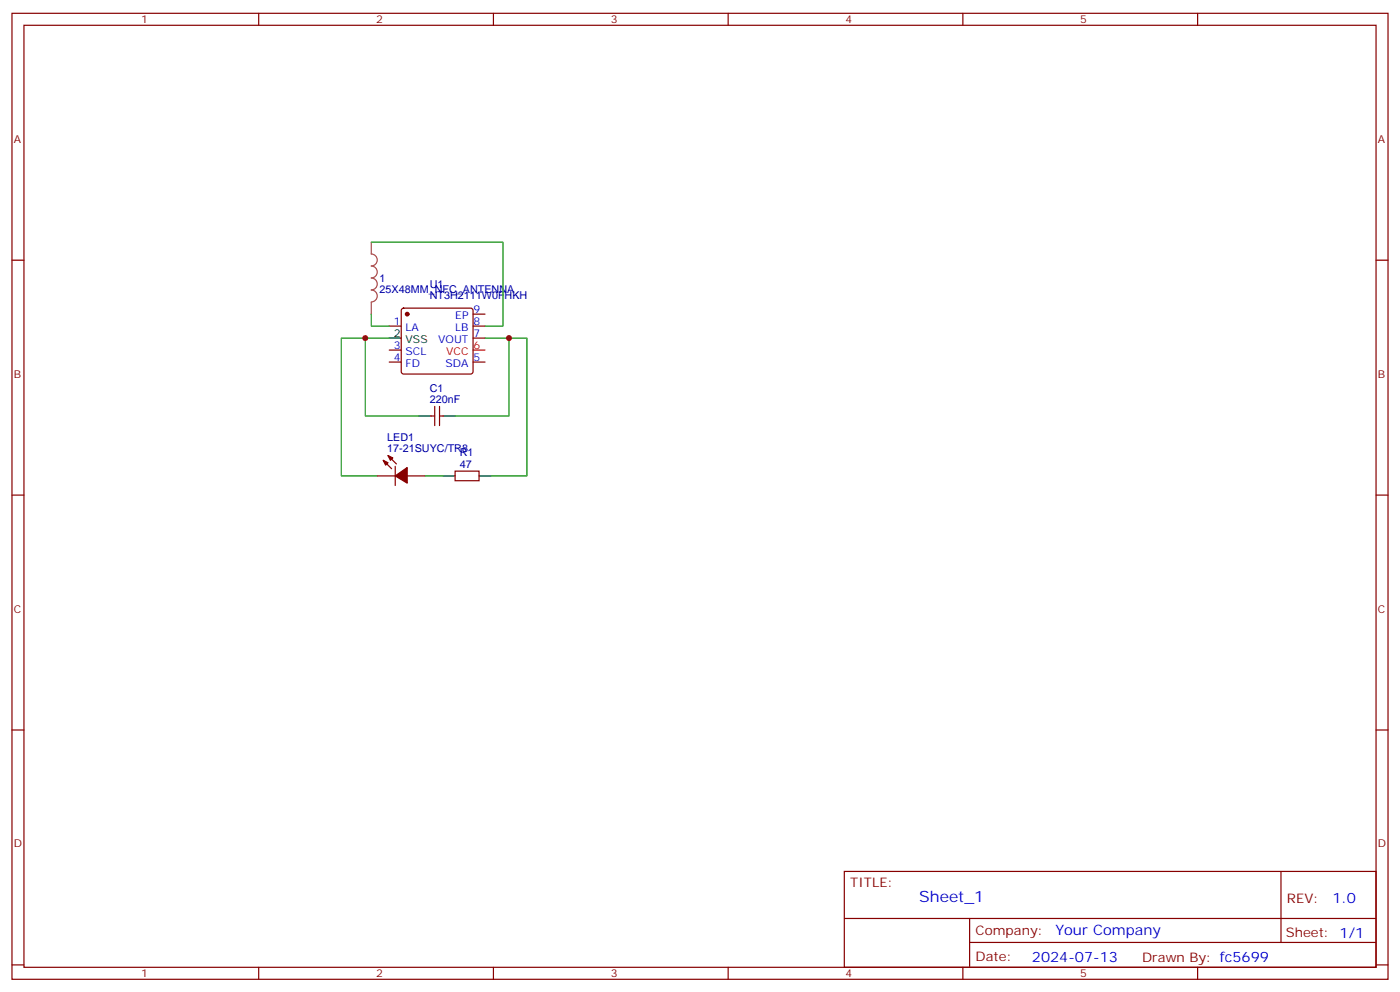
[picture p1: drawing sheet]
<svg xmlns="http://www.w3.org/2000/svg" width="412mm" height="292mm" viewBox="0 0 412 292" stroke-linecap="round" stroke-linejoin="round" font-family="sans-serif">
<g fill="none" stroke="#870000" stroke-width=".35">
<path d="M3.5 3.9h405.4v284.4h-405.4zM7.1 7.4h398.2v277.3h-398.2zM76.2 3.9v3.5M145.3 3.9v3.5M214.5 3.9v3.5M283.6 3.9v3.5M352.8 3.9v3.5M3.5 76.6h3.6M405.3 76.6h3.6M114.7 96h3.5M118.4 90.9l.5-.2h19.7l.5 .2 .2 .5v18l-.2 .5-.5 .2h-19.7l-.5-.2-.2-.5v-18zM139.3 92.5h3.6"/>
<path d="M139.3 96h3.6M139.3 99.5h3.6M114.7 106.6h3.5M114.7 103h3.5M128.1 119.6v5.7M129.5 119.6v5.7M139.3 106.6h3.6M112.9 135.5l2.5 2.5M114.3 134.1l2.5 2.5M116.4 137.3v5.6M127 122.4h1.1M129.5 122.4h1"/>
<path d="M134.1 138.7h7v2.8h-7zM3.5 145.7h3.6M111.1 140.1h5.3M119.9 140.1h5.3M405.3 145.7h3.6M3.5 214.9h3.6M405.3 214.9h3.6M248.7 256.5h156.6v28.2h-156.6zM377.3 256.5v20.9M248.7 270.4h156.5M285.6 277.4h119.6M285.6 270.4v14.1"/>
<path d="M3.5 284h3.6M76.2 284.7v3.6M145.3 284.7v3.6M214.5 284.7v3.6M283.6 284.7v3.6M352.8 284.7v3.6M405.3 284h3.6"/>
</g>
<path d="M139.3 103h3.6" fill="none" stroke="#f00" stroke-width=".35"/>
<path d="M114.7 99.5h3.5M123.5 122.4h3.5M130.5 122.4h3.6M130.5 140.1h3.6M141.1 140.1h3.5" fill="none" stroke="#000" stroke-width=".35"/>
<g fill="#870000" stroke="#870000" stroke-width=".35">
<path d="M112.9 135.5l1.4 .7-.7 .7z"/>
<path d="M114.3 134.1l1.4 .7-.7 .7z"/>
<path d="M116.4 140.1l3.5-2.5v4.6z"/>
<circle cx="119.9" cy="92.5" r=".53"/>
</g>
<path d="M109.4 71.3v3.5a1.76 1.76 0 0 1 1.7 1.7 1.76 1.76 0 0 1-1.7 1.8 1.76 1.76 0 0 1 1.7 1.8 1.76 1.76 0 0 1-1.7 1.7 1.76 1.76 0 0 1 1.7 1.8 1.76 1.76 0 0 1-1.7 1.8 1.76 1.76 0 0 1 1.7 1.7 1.76 1.76 0 0 1-1.7 1.8M109.4 89v3.5" fill="none" stroke="#a64a4a" stroke-width=".35"/>
<path d="M109.4 71.3h38.8v24.7h-5.3M107.6 99.5h-7.1v40.6h10.6M109.4 92.5v3.5h5.3M114.7 99.5h-7.1v22.9h15.9M142.9 99.5h7v22.9h-15.8M149.9 99.5h5.3v40.6h-10.6M125.2 140.1h5.3" fill="none" stroke="#008700" stroke-width=".35"/>
<g fill="#c00">
<circle cx="149.9" cy="99.5" r=".88"/>
<circle cx="107.6" cy="99.5" r=".88"/>
</g>
<text font-size="4.6" fill="#00f" x="270.8" y="265.5">Sheet_1</text>
<g font-size="4.2" fill="#00f">
<text x="392.5" y="265.8">1.0</text>
<text x="310.9" y="275.3">Your Company</text>
<text x="304" y="283.1">2024-07-13</text>
</g>
<g font-size="3.9" fill="#800">
<text x="250.5" y="261.1">TITLE:</text>
<text x="379.1" y="265.8">REV:</text>
<text x="287.4" y="275.3">Company:</text>
<text x="378.7" y="275.9">Sheet: 1/1</text>
<text x="287.4" y="283">Date:</text>
<text x="336.4" y="283.1">Drawn By: fc5699</text>
</g>
<g font-size="3.2" fill="#800">
<text x="41.6" y="6.9">1</text>
<text x="110.8" y="6.9">2</text>
<text x="179.9" y="6.9">3</text>
<text x="249.1" y="6.9">4</text>
<text x="318.2" y="6.9">5</text>
<text x="4.1" y="42">A</text>
<text x="405.9" y="42">A</text>
<text x="4.1" y="111.2">B</text>
<text x="405.9" y="111.2">B</text>
<text x="4.1" y="180.3">C</text>
<text x="405.9" y="180.3">C</text>
<text x="4.1" y="249.4">D</text>
<text x="405.9" y="249.4">D</text>
<text x="41.6" y="287.7">1</text>
<text x="110.8" y="287.7">2</text>
<text x="179.9" y="287.7">3</text>
<text x="249.1" y="287.7">4</text>
<text x="318.2" y="287.7">5</text>
</g>
<g font-size="3.2" fill="#000080">
<text x="111.8" y="83.1">1</text>
<text x="111.8" y="86.3">25X48MM_NFC_ANTENNA</text>
<text x="126.6" y="87.9">NT3H2111W0FHKH</text>
<text x="126.6" y="84.7">U1</text>
<text x="126.6" y="118.6">220nF</text>
<text x="126.6" y="115.3">C1</text>
<text x="114.1" y="129.9">LED1</text>
<text x="114.1" y="133">17-21SUYC/TR8</text>
<text x="135.4" y="137.6">47</text>
<text x="135.4" y="134.4">R1</text>
</g>
<g font-size="3.2" fill="#00f">
<text x="116" y="95.6">1</text>
<text x="134.1" y="93.9">EP</text>
<text x="139.5" y="92.1">9</text>
<text x="139.5" y="95.6">8</text>
<text x="119.5" y="97.4">LA</text>
<text x="129.1" y="100.9">VOUT</text>
<text x="134.1" y="97.4">LB</text>
<text x="139.5" y="99.2">7</text>
<text x="116" y="106.2">4</text>
<text x="116" y="102.7">3</text>
<text x="119.5" y="108">FD</text>
<text x="119.5" y="104.5">SCL</text>
<text x="131.3" y="108">SDA</text>
<text x="139.5" y="106.2">5</text>
</g>
<g font-size="3.2">
<text x="116" y="99.2">2</text>
<text x="119.5" y="100.9">VSS</text>
</g>
<g font-size="3.2" fill="#f00">
<text x="131.4" y="104.5">VCC</text>
<text x="139.5" y="102.7">6</text>
</g>
</svg>
